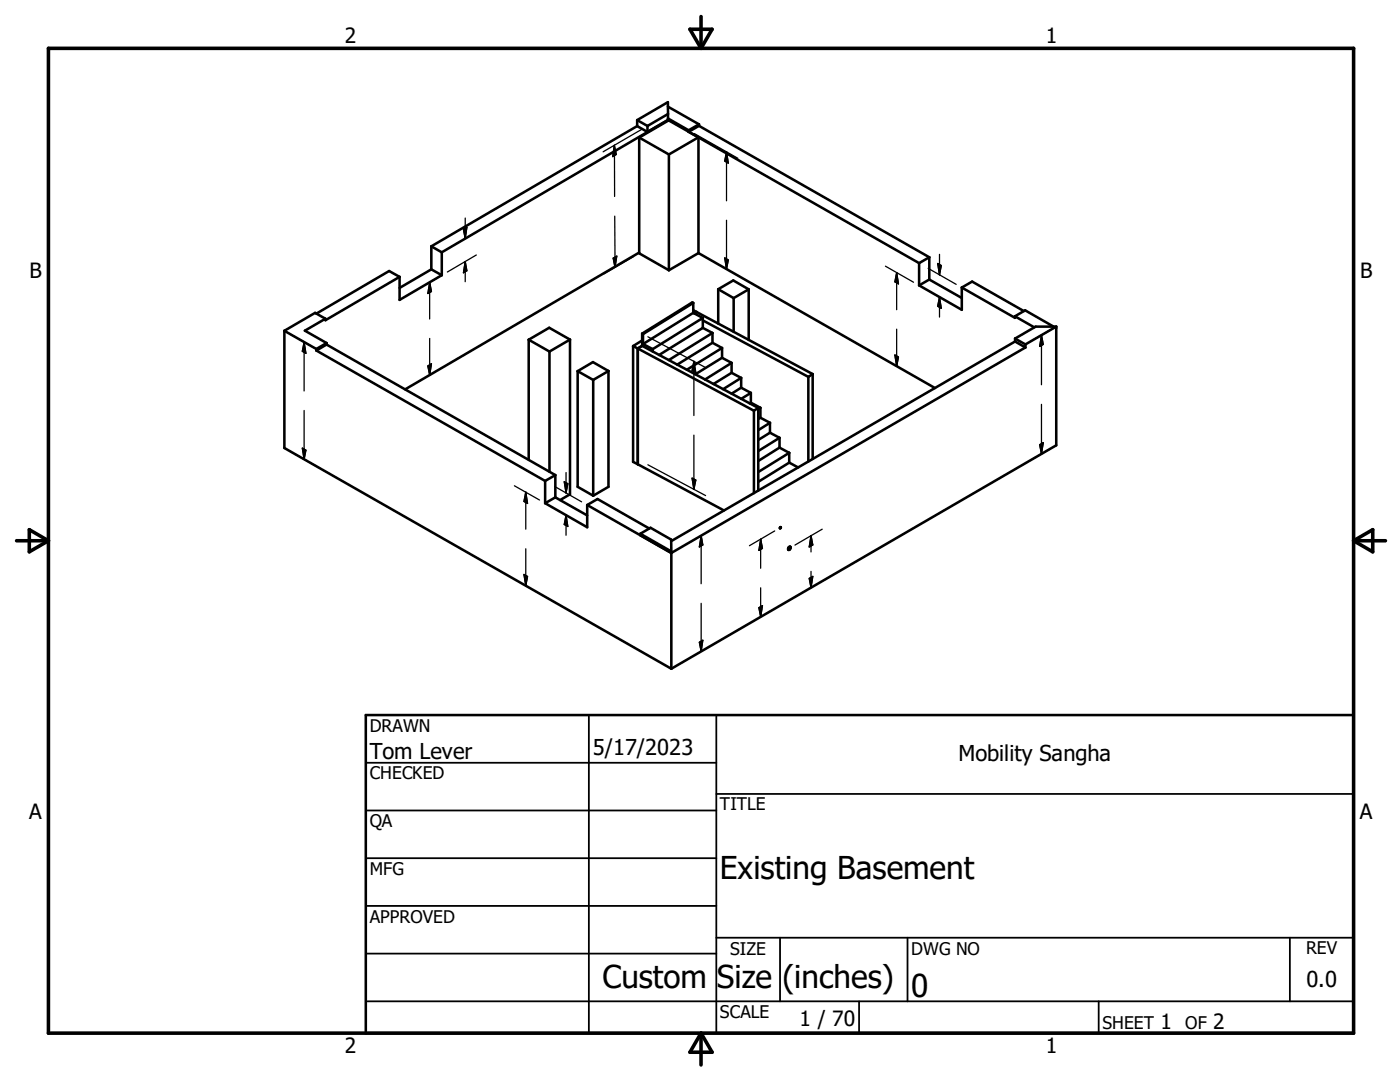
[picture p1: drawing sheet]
<svg xmlns="http://www.w3.org/2000/svg" width="279mm" height="216mm" viewBox="0 0 279 216" stroke-linecap="round" stroke-linejoin="round" font-family="sans-serif">
<g fill="none" stroke="#000" stroke-width=".51">
<path d="M127.2 25.2l-41.1 24M127.2 24l2 1.1M127.2 24v1.2M127.6 27.4v23.1l5.9 3.4M127.6 27.4l5.9 3.4M129.2 25.1v1.2l-2-1.1M133.3 21.3l6.2 3.5M133.3 23.6l4.1 2.4M133.3 23.9l-45.1 26.4M133.3 22.7v1.4M133.3 22.7l-4.1 2.4M133.3 22.7v-2.3l-6.1 3.6"/>
<path d="M133.5 30.8v23.1M137.4 26v.3M137.4 26.3l46 26.2M139.4 27.4l-6-3.4-5.8 3.4M139.4 27.4v23.1M139.4 27.4l-5.9 3.4M139.5 25.1l-2.1 1.2M139.5 24.8v.3M139.5 24.8l-2.1 1.2M139.5 25.1l46 26.2M79.7 55.2l-14.8 8.7v-.3M79.7 55.2l-2-1.1-14.6 8.5"/>
<path d="M86.1 53.7l-6.4 3.8M86.1 53.7l2.1 1.2M86.1 49.2l2.1 1.1M86.1 49.2v4.5M88.2 54.9l-8.5 4.9v-4.6M88.2 50.3v4.6M127.6 50.4l-46.7 27.3M139.4 50.5l-5.9 3.4M139.4 50.5l47.2 26.9M143.3 57.7l3-1.7 3.1 1.7M143.3 57.7l3.1 1.8M143.3 57.7v6.9"/>
<path d="M146.4 59.5v6.7M149.4 57.7v10.1M149.4 57.7l-3 1.8M183.4 52.5v4.4M183.4 56.9l8.5 4.9v-4.4M185.5 51.3l-2.1 1.2M185.5 55.8l-2.1 1.1M185.5 51.3v4.5M185.5 55.8l6.4 3.7M191.9 57.4l10.7 6v-.3M191.9 57.4l2.1-1.2 10.3 5.9M56.8 66v23.4l77.2 44"/>
<path d="M56.8 66l6.3 3.6M63.1 69.9l45.7 26.1M63.1 69.6v.3M64.9 63.6l-2-1.2-6.1 3.6M64.9 63.6l-4.1 2.4 4.4 2.4M65.2 68.8l45.6 26M65.2 68.8l-2.1 1.1M65.2 68.4v.4M65.2 68.4l-2.1 1.2M105.5 67.8v24M105.5 67.8l4.2 2.3M109.7 70.1v24"/>
<path d="M113.8 67.8l-4.1 2.3M113.8 67.8v30.8l-2 1.2M113.8 67.8l-4.2-2.4-4.1 2.4M115.3 74.1v23l3.1 1.8M115.3 74.1l3.1 1.7M118.4 75.8v23.1M121.4 74v23.1l-3 1.8M121.4 74l-3 1.8M121.4 74l-3.1-1.7-3 1.8M126.3 69.1v23.1l1 .4M126.3 69.1l1 .4M127.3 69.5l23.2 12.5"/>
<path d="M127.3 69.5v23.1M128.2 66.6v2.4M128.2 66.6l.1 .1M128.2 69l23.1 12.4M128.2 69l-.9 .5M128.2 67.9l-1.9 1.2M128.3 66.7v1.9M128.3 68.6l2 1.1M130.3 69.7v.4M138.4 60.4l-.3-.1-9.9 6.3M138.4 60.4l-10.1 6.3M138.4 60.4v2"/>
<path d="M138.4 62.4l-10.1 6.2M138.4 62.4l1.9 1M138.4 61.9l.6 .4M139 62.3l-.4 .2M139 62.3l23.2 12.3M140.3 63.4l-10 6.3M140.3 63.4v2M140.3 65.4l-8.8 5.4M140.3 65.4l1.9 1M140.3 63.9l21 11.3M142.2 66.4l-8.7 5.4M142.2 66.4v2"/>
<path d="M142.2 68.4l-7.1 4.4M142.2 68.4l1.9 1M144.1 69.4l-7 4.4M144.1 69.4v2M144.1 71.4l-5.3 3.3M144.1 71.4l1.9 1M146 72.4l-5.3 3.3M146 72.4v2M146 74.4l-3.6 2.2M146 74.4l1.9 1M147.9 75.4l-3.6 2.3M147.9 75.4v2"/>
<path d="M147.9 77.4l-1.9 1.2M147.9 77.4l1.9 1M149.8 78.4l-1.9 1.2M149.8 78.4v2M161.3 75.2v16.9M162.2 74.6l-.9 .6M162.2 74.6v17M202.6 63.1l2-1.2 5.7 3.3M202.6 63.1l3.8 2.2M202.6 67.6v.5M202.6 68.1l-68.6 39.9M202.6 68.1l2 1.2"/>
<path d="M202.6 67.6l2 1.1M204.6 69.3l-70.6 41-16.8-9.5M204.6 68.7v.6M210.8 65.2v23.7l-76.8 44.5M210.8 65.2h-4.1l-4.1 2.4M210.8 65.2l-6.2 3.5M108.8 96v4.4M110.8 94.8l-2 1.2M110.8 99.2l6.4 3.6M110.8 99.2l-2 1.2M110.8 94.8v4.4M127.3 92.6l17.2 9.3"/>
<path d="M149.8 80.4l-.2 .1M149.8 80.4l2 1M150.5 82v16.4M151.3 81.4v16.5M151.3 81.4l-.8 .6M151.8 81.4l-.5 .2M151.8 81.4v1.9M151.8 83.3l-.5 .3M151.8 83.3l1.9 1.1M153.7 84.4l-2.4 1.4M153.7 84.4v1.9M153.7 86.3l-2.4 1.5"/>
<path d="M153.7 86.3l1.9 1.1M155.6 87.4l-4.3 2.6M155.6 87.4v1.9M155.6 89.3l-4.3 2.7M155.6 89.3l1.9 1.1M157.5 90.4l-6.2 3.8M157.5 90.4v1.9M157.5 92.3l-6.2 3.8M157.5 92.3l1.8 1M108.8 100.4l8.4 4.8v-4.4M117.2 100.8l2-1.2 10.4 5.9M127.8 106.5l2-1.2 4.2 2.4v2.3"/>
<path d="M127.8 106.5l6.2 3.5M127.8 106.5v.3M134 110v23.4M155.7 105.2l.1 .1-.2 .1zM157.4 109.2l.2-.1a.34 .34 0 0 1 .1 .4 .34 .34 0 0 1-.4 .2zM73 142.7h197.1v63.5h-197.1z"/>
</g>
<path d="M9.7 9.6h260.4v196.6h-260.4zM137.7 5.8h4.4l-2.2 3.8zM139.9 3.3v6.3M3.3 107.9h6.4M5.8 105.7l3.9 2.2-3.9 2.2zM270.1 107.9h6.4M270.1 107.9l3.9-2.2v4.4zM139.9 206.2v6.3M139.9 206.2l2.2 3.8h-4.4z" fill="none" stroke="#000" stroke-width=".71"/>
<g fill="none" stroke="#000" stroke-width=".36">
<path d="M73 152.2h70M117.5 142.7v63.5M143 158.4h127.1M143 142.7v63.5M73 161.7h70M73 171.2h70M73 180.8h70M73 190.3h70M73 199.8h197.1M143 187.1h127.1M155.7 187.1v12.7M171.4 199.8v6.4"/>
<path d="M181.1 187.1v12.7M219.3 199.8v6.4M257.4 187.1v12.7"/>
</g>
<g fill="none" stroke="#000" stroke-width=".25">
<path d="M122.6 29l.1 10.2M122.6 29l.4 1.8-.7 .5zM128.1 25.8l-7.7 4.5M138.6 26.7l8.7 4.9M145 30.3v9.8M145 30.3l.3 2.2-.7-.4zM85.7 56.3v7.3M85.7 56.3l.4 1.9-.7 .4zM88 55l-2.9 1.7M92.5 45.8l.7-.5-.4 2.3zM92.8 43.5v4.1M92.8 52.2v4"/>
<path d="M92.8 52.2l.4 1.8-.7 .4zM95.1 50.9l-5.8 3.4M122.4 51.5l.7-.4-.4 2.2zM122.7 43.1v10.2M126.4 51.2l-5.9 3.5M144.6 51.5l.7 .4-.3 1.8zM145 43.9v9.8M176.7 53.1l5.6 3.2M178.9 54.4v7.4M178.9 54.4l.4 2.2-.7-.4zM185.2 53.5l5.6 3.2M187.1 52.6l.8 .4-.4 1.8z"/>
<path d="M187.5 50.8v4M187.5 59.3v4M187.5 59.3l.4 2.2-.8-.4zM57.9 66.6l5.1 2.9M60.7 68.3v9.7M60.7 68.3l.3 2.2-.7-.4zM85.4 73l.7-.4-.4 2.2zM85.7 67.5v7.3M129.3 67.2l11.5 6.1M138.5 72.1v10.8M138.5 72.1l.4 2.2-.8-.3zM178.6 70.8l.7 .4-.4 1.9z"/>
<path d="M178.9 65.7v7.4M207.8 66.9v9.9M207.8 66.9l.4 1.8-.7 .4zM209.7 65.8l-4.1 2.4M57.9 90.1l5.1 2.8M60.3 89.4l.7 .4-.3 1.9zM60.7 81.9v9.8M102.7 96.9l5 2.9M104.9 98.2v7.4M104.9 98.2l.4 2.3-.7-.4zM110.7 97.1l5.4 3M112.6 96.1l.7 .4-.3 1.9z"/>
<path d="M113 94.3v4.1M129.3 92.7l11.5 6.2M138.1 95.4l.8 .4-.4 1.8zM138.5 86.8v10.8M207.5 88.7l.7-.4-.4 2.3zM207.8 80.7v9.9M209.7 89.5l-4.1 2.4M104.6 114.6l.7 .4-.4 1.9zM104.9 109.5v7.4M113 102.8v4M113 102.8l.3 2.3-.7-.4zM139.9 106.9v9.6"/>
<path d="M139.9 106.9l.4 1.8-.7 .4zM151.8 107.6v5.8M151.8 117.3v5.8M151.8 107.6l.4 1.8-.7 .4zM154.6 105.9l-5 3M161.5 115.4l.7-.4-.3 2.3zM161.9 106.9v3.2M161.9 114v3.3M161.9 106.9l.3 1.8-.7 .4zM164.1 105.6l-5.4 3.2M139.6 128.2l.7-.4-.4 2.2zM139.9 120.4v9.6"/>
<path d="M151.5 121.3l.7-.5-.4 2.3z"/>
</g>
<g fill="#000" stroke="#000" stroke-width=".25">
<path d="M122.6 29l.4 1.8-.7 .5zM145 30.3l.3 2.2-.7-.4zM85.7 56.3l.4 1.9-.7 .4zM92.5 45.8l.7-.5-.4 2.3zM92.8 52.2l.4 1.8-.7 .4zM122.4 51.5l.7-.4-.4 2.2zM144.6 51.5l.7 .4-.3 1.8zM178.9 54.4l.4 2.2-.7-.4zM187.1 52.6l.8 .4-.4 1.8zM60.7 68.3l.3 2.2-.7-.4zM85.4 73l.7-.4-.4 2.2zM138.5 72.1l.4 2.2-.8-.3z"/>
<path d="M178.6 70.8l.7 .4-.4 1.9zM187.5 59.3l.4 2.2-.8-.4zM207.8 66.9l.4 1.8-.7 .4zM60.3 89.4l.7 .4-.3 1.9zM112.6 96.1l.7 .4-.3 1.9zM138.1 95.4l.8 .4-.4 1.8zM207.5 88.7l.7-.4-.4 2.3zM104.6 114.6l.7 .4-.4 1.9zM104.9 98.2l.4 2.3-.7-.4zM113 102.8l.3 2.3-.7-.4zM139.9 106.9l.4 1.8-.7 .4zM151.8 107.6l.4 1.8-.7 .4z"/>
<path d="M161.5 115.4l.7-.4-.3 2.3zM161.9 106.9l.3 1.8-.7 .4zM139.6 128.2l.7-.4-.4 2.2zM151.5 121.3l.7-.5-.4 2.3z"/>
</g>
<g font-size="6.3">
<text x="143.7" y="175.5">Existing Basement</text>
<text x="120.2" y="197.1">Custom Size (inches)</text>
<text x="181.9" y="198.9">0</text>
</g>
<g font-size="4.4">
<text x="73.8" y="151.4">Tom Lever</text>
<text x="118.3" y="150.7">5/17/2023</text>
<text x="191.3" y="151.8">Mobility Sangha</text>
<text x="260.7" y="196.9">0.0</text>
</g>
<g font-size="4.2">
<text x="68.8" y="8.7">2</text>
<text x="208.7" y="8.7">1</text>
<text x="5.9" y="55.5">B</text>
<text x="271.4" y="55.5">B</text>
<text x="5.8" y="163.4">A</text>
<text x="271.4" y="163.4">A</text>
<text x="159.6" y="204.7">1 / 70</text>
<text x="231.6" y="205.3">1</text>
<text x="242.1" y="205.3">2</text>
<text x="68.8" y="210.2">2</text>
<text x="208.7" y="210.2">1</text>
</g>
<g font-size="3.5">
<text x="73.8" y="146">DRAWN</text>
<text x="73.8" y="155.5">CHECKED</text>
<text x="143.7" y="161.7">TITLE</text>
<text x="73.8" y="165.1">QA</text>
<text x="73.8" y="174.6">MFG</text>
<text x="73.8" y="184.1">APPROVED</text>
<text x="145.7" y="190.5">SIZE</text>
<text x="181.9" y="190.5">DWG NO</text>
<text x="260.6" y="190.4">REV</text>
<text x="143.7" y="203.1">SCALE</text>
<text x="220" y="205.3">SHEET</text>
<text x="236.5" y="205.3">OF</text>
</g>
</svg>
